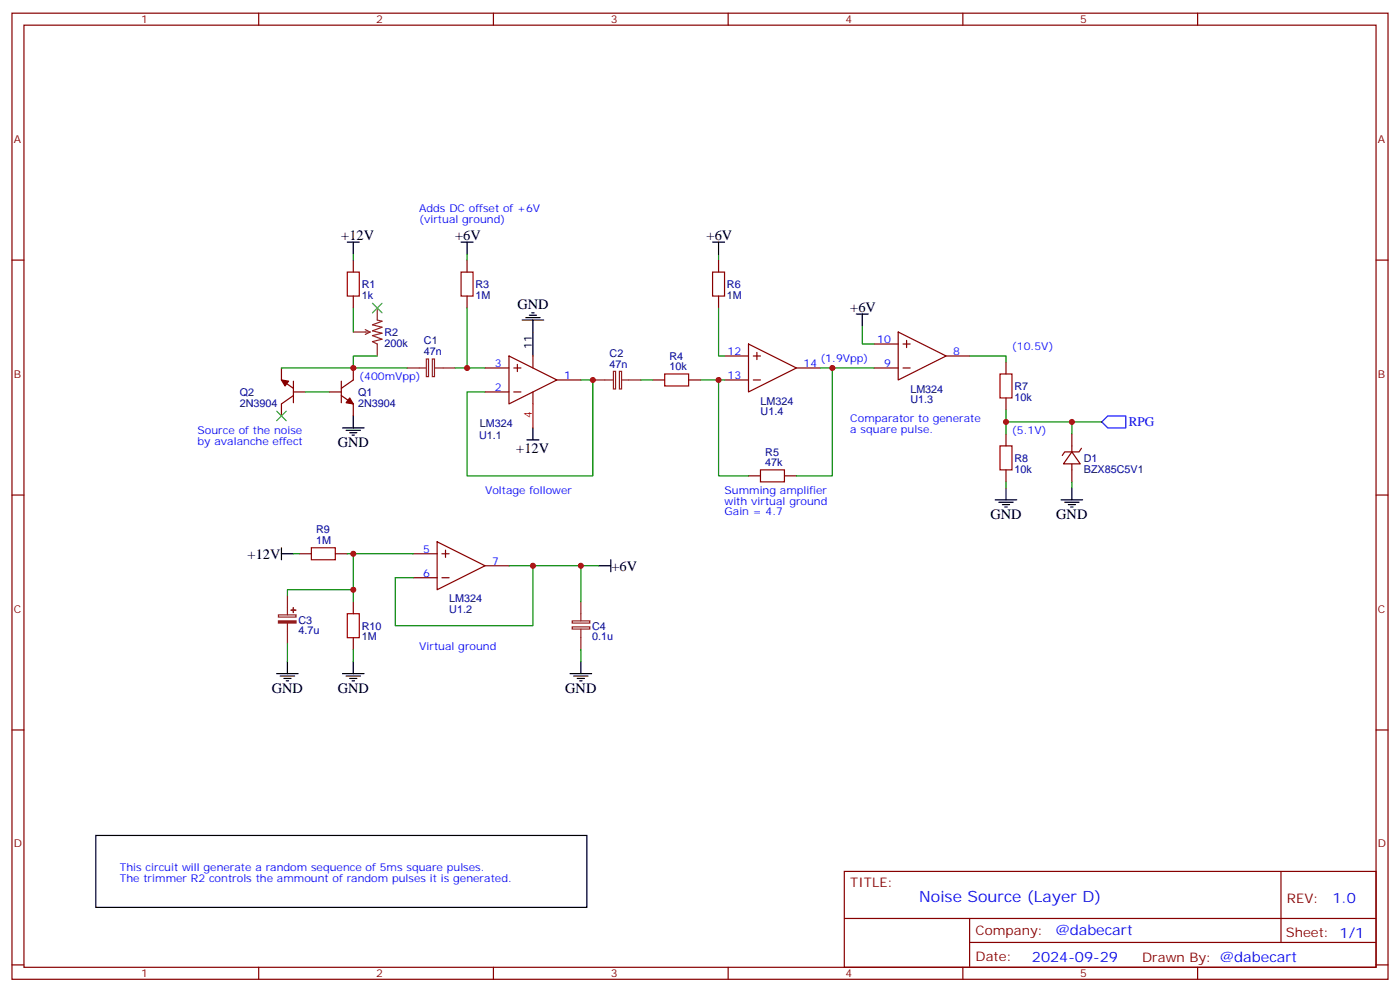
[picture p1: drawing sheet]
<svg xmlns="http://www.w3.org/2000/svg" width="412mm" height="292mm" viewBox="0 0 412 292" stroke-linecap="round" stroke-linejoin="round" font-family="sans-serif">
<g fill="none" stroke="#870000" stroke-width=".35">
<path d="M3.5 3.9h405.4v284.3h-405.4zM7.1 7.4h398.2v277.3h-398.2zM76.2 3.9v3.5M145.3 3.9v3.5M214.5 3.9v3.5M283.6 3.9v3.5M352.8 3.9v3.5M3.5 76.6h3.6M104.1 76.6v3.5M137.6 76.6v3.5M211.7 76.6v3.5M405.3 76.6h3.6"/>
<path d="M104.1 87.1v3.6M137.6 87.1v3.6M211.7 87.1v3.6M264.6 97.7l14.1 7.1-14.1 7zM82.9 108.3v3.5l3.5 2.5M86.4 115.4h3.6M86.4 116.4l-3.5 2.5v3.5M86.4 112.2v6.3M97 115.4h3.5M100.5 116.4l3.6 2.5v3.5M100.5 112.2v6.3M104.1 108.3v3.5l-3.6 2.5"/>
<path d="M142.9 115.4h7M142.9 108.3h7M149.9 104.8l14.1 7-14.1 7.1zM151.3 115.4h2.2M151.3 108.3h2.2M152.4 107.2v2.2M157 104.8v3.5M157 115.4v3.5M164 111.8h7.1M192.3 111.8h3.5M202.8 111.8h3.6M213.4 104.8h7.1"/>
<path d="M213.4 111.8h7.1M220.5 101.2l14.1 7.1-14.1 7.1zM221.9 104.8h2.1M221.9 111.8h2.1M223 103.7v2.1M234.6 108.3h7.1M257.5 108.3h7.1M257.5 101.2h7.1M266 108.3h2.1M266 101.2h2.1M267.1 100.2v2.1M278.7 104.8h7.1"/>
<path d="M296.3 106.5v3.6M296.3 117.1v3.5M296.3 127.7v3.5M296.3 138.3v3.5M315.7 133l2.5 3.5h-4.9zM315.7 127.7v5.3M315.7 136.5v5.3M318.6 131.9l-.7 1.1h-4.3l-.7 1.1M3.5 145.7h3.6M128.8 159.5l14.1 7-14.1 7.1zM220.5 140.1h3.5M231.1 140.1h3.5"/>
<path d="M405.3 145.7h3.6M88.2 163h3.5M98.8 163h3.5M104.1 177.1v3.5M121.7 170h7.1M121.7 163h7.1M130.2 170h2.1M130.2 163h2.1M131.2 161.9v2.1M142.9 166.5h7M104.1 187.7v3.5M3.5 214.8h3.6"/>
<path d="M405.3 214.8h3.6M248.7 256.5h156.6v28.2h-156.6zM377.3 256.5v20.9M248.7 270.3h156.5M285.6 277.4h119.6M285.6 270.3v14.1M3.5 284h3.6M76.2 284.7v3.5M145.3 284.7v3.5M214.5 284.7v3.5M283.6 284.7v3.5M352.8 284.7v3.5"/>
<path d="M405.3 284h3.6"/>
</g>
<path d="M102.3 80.1h3.5v7h-3.5zM135.8 80.1h3.5v7h-3.5zM209.9 80.1h3.5v7h-3.5zM195.8 110.1h7v3.5h-7zM294.6 110.1h3.5v7h-3.5zM224 138.3h7.1v3.5h-7.1zM294.6 131.2h3.5v7.1h-3.5zM91.7 161.2h7.1v3.5h-7.1zM102.3 180.6h3.5v7.1h-3.5z" fill="none" stroke="#a10000" stroke-width=".35"/>
<g fill="none" stroke="#000" stroke-width=".35">
<path d="M102.3 71.3h3.5M104.1 71.3v3.5M135.8 71.3h3.5M137.6 71.3v3.5M209.9 71.3h3.5M211.7 71.3v3.5M153.8 94.2h6.4M154.9 93.5h4.2M155.9 92.8h2.1M156.6 92.1h.7M157 94.2v10.6M252.2 92.4h3.6"/>
<path d="M254 92.4v3.6M100.9 125.9h6.3M102 126.6h4.2M103 127.4h2.1M103.7 128.1h.7M104.1 122.4v3.5M155.2 129.5h3.5M157 125.9v3.6M293.2 147.1h6.3M294.2 147.8h4.2M295.3 148.5h2.1M296 149.2h.7"/>
<path d="M296.3 143.6v3.5M312.6 147.1h6.3M313.6 147.8h4.3M314.7 148.5h2.1M315.4 149.2h.7M315.7 143.6v3.5M82.9 163h3.5M82.9 161.2v3.5M176.4 166.5h3.5M179.9 164.7v3.6M81.5 198.3h6.3M82.5 199h4.3"/>
<path d="M83.6 199.7h2.1M84.7 194.7v3.6M100.9 198.3h6.3M102 199h4.2M103 199.7h2.1M104.1 194.7v3.6M167.9 198.3h6.4M169 199h4.2M170 199.7h2.2M171.1 194.7v3.6M84.3 200.4h.7M103.7 200.4h.7"/>
<path d="M170.7 200.4h.7M28.2 245.9h144.7v21.2h-144.7z"/>
</g>
<g fill="none" stroke="#008700" stroke-width=".35">
<path d="M104.1 74.8v1.8M137.6 74.8v1.8M211.7 74.8v1.8M104.1 90.7v7M137.6 90.7v17.6M211.7 90.7v14.1h1.7M254 96v5.2h3.5M90 115.4h7M104.1 108.3h15.8M111.1 104.8h-7v3.5h-21.2M134.1 108.3h8.8M171.1 111.8h3.5v28.3h-37v-24.7h5.3"/>
<path d="M188.7 111.8h3.6M206.4 111.8h7M211.7 111.8v28.3h8.8M241.7 108.3h3.5v31.8h-10.6M245.2 108.3h12.3M285.8 104.8h10.5v1.7M296.3 124.2h19.4v3.5M296.3 120.6v7.1M315.7 124.2h8.9M296.3 141.8v1.8M315.7 141.8v1.8M86.4 163h1.8"/>
<path d="M102.3 163h19.4M104.1 173.6h-19.4v1.7M104.1 163v14.1M149.9 166.5h7.1v17.6h-40.6v-14.1h5.3M157 166.5h19.4M171.1 166.5v10.6M84.7 189.4v5.3M104.1 191.2v3.5M171.1 191.2v3.5"/>
</g>
<g fill="none" stroke="#8c2424" stroke-width=".35">
<path d="M104.1 97.7h4.9M107.6 97l1.4 .7M109 97.7l-1.4 .7M111.1 90.7v3.5l1.4 .3-2.8 1.1 2.8 .7-2.8 1.1 2.8 .7-2.8 .7 2.8 1-2.8 .7 1.4 .7v3.6M119.9 108.3h5.7M125.6 105.7h.6v5.1h-.6zM127.4 105.7h.6v5.1h-.6zM128.1 108.3h6M174.6 111.8h6M180.7 109.3h.6v5.2h-.6zM182.5 109.3h.6v5.2h-.6zM183.1 111.8h5.6"/>
<path d="M84.7 175.3v5.7M171.1 177.1v5.6M82 181h5.2v.6h-5.2zM84.7 183.4v6M168.6 184.5h5.1v.6h-5.1zM168.6 182.7h5.1v.7h-5.1zM171.1 185.2v6"/>
</g>
<g fill="#870000" stroke="#870000" stroke-width=".35">
<path d="M103 117.1l1.1 1.8-2.1-.4z"/>
<path d="M82.9 111.8l2.1 .4-1 1.4z"/>
</g>
<path d="M109.7 89.3l2.8 2.8M112.5 89.3l-2.8 2.8M81.5 121l2.8 2.8M84.3 121l-2.8 2.8" fill="none" stroke="#3c3" stroke-width=".35"/>
<g fill="#8c2424" stroke="#8c2424" stroke-width=".35">
<path d="M82 182.7h5.2v.7h-5.2z"/>
<path d="M85.7 179.6h1.4z"/>
<path d="M86.4 178.9v1.4z"/>
</g>
<path d="M157 118.9v7" fill="none" stroke="#f00" stroke-width=".35"/>
<path d="M326.3 122.4h5.3v3.5h-5.3l-1.7-1.7z" fill="none" stroke="#00f" stroke-width=".35"/>
<g fill="#c00">
<circle cx="104.1" cy="108.3" r=".88"/>
<circle cx="137.6" cy="108.3" r=".88"/>
<circle cx="174.6" cy="111.8" r=".88"/>
<circle cx="211.7" cy="111.8" r=".88"/>
<circle cx="245.2" cy="108.3" r=".88"/>
<circle cx="104.1" cy="163" r=".88"/>
<circle cx="104.1" cy="173.6" r=".88"/>
<circle cx="157" cy="166.5" r=".88"/>
<circle cx="171.1" cy="166.5" r=".88"/>
<circle cx="296.3" cy="124.2" r=".88"/>
<circle cx="315.7" cy="124.2" r=".88"/>
</g>
<text font-size="4.6" fill="#00f" x="270.8" y="265.5">Noise Source (Layer D)</text>
<g font-size="4.2">
<text x="100.5" y="70.6">+12V</text>
<text x="134.1" y="70.6">+6V</text>
<text x="208.1" y="70.6">+6V</text>
<text x="152.4" y="91">GND</text>
<text x="250.5" y="91.7">+6V</text>
<text x="99.5" y="131.6">GND</text>
<text x="152.1" y="133.3">+12V</text>
<text x="291.7" y="152.8">GND</text>
<text x="311.1" y="152.8">GND</text>
<text x="72.9" y="164.4">+12V</text>
<text x="180.1" y="167.9">+6V</text>
<text x="80.1" y="203.9">GND</text>
<text x="99.5" y="203.9">GND</text>
<text x="166.5" y="203.9">GND</text>
</g>
<g font-size="4.2" fill="#00f">
<text x="392.5" y="265.7">1.0</text>
<text x="310.9" y="275.3">@dabecart</text>
<text x="304" y="283.1">2024-09-29</text>
</g>
<text font-size="3.9" fill="#00f" x="332.5" y="125.5">RPG</text>
<g font-size="3.9" fill="#800">
<text x="250.5" y="261.1">TITLE:</text>
<text x="379.1" y="265.7">REV:</text>
<text x="287.4" y="275.3">Company:</text>
<text x="378.7" y="275.9">Sheet: 1/1</text>
<text x="287.4" y="282.9">Date:</text>
<text x="336.4" y="283">Drawn By: @dabecart</text>
</g>
<g font-size="3.2" fill="#800">
<text x="41.6" y="6.9">1</text>
<text x="110.8" y="6.9">2</text>
<text x="179.9" y="6.9">3</text>
<text x="249.1" y="6.9">4</text>
<text x="318.2" y="6.9">5</text>
<text x="4.1" y="42">A</text>
<text x="405.9" y="42">A</text>
<text x="4.1" y="111.1">B</text>
<text x="405.9" y="111.1">B</text>
<text x="4.1" y="180.3">C</text>
<text x="405.9" y="180.3">C</text>
<text x="4.1" y="249.4">D</text>
<text x="405.9" y="249.4">D</text>
<text x="41.6" y="287.7">1</text>
<text x="110.8" y="287.7">2</text>
<text x="179.9" y="287.7">3</text>
<text x="249.1" y="287.7">4</text>
<text x="318.2" y="287.7">5</text>
</g>
<g font-size="3.2" fill="#00f">
<text x="123.5" y="62.4">Adds DC offset of +6V</text>
<text x="123.5" y="65.6">(virtual ground)</text>
<text x="258.4" y="100.9">10</text>
<text x="145.8" y="107.9">3</text>
<text x="214.3" y="104.4">12</text>
<text x="236.7" y="107.9">14</text>
<text x="241.7" y="106.5">(1.9Vpp)</text>
<text x="260.4" y="107.9">9</text>
<text x="280.8" y="104.4">8</text>
<text x="298.1" y="103">(10.5V)</text>
<text x="105.8" y="111.8">(400mVpp)</text>
<text x="166.2" y="111.5">1</text>
<text x="214.3" y="111.5">13</text>
<text x="145.8" y="115">2</text>
<text x="250.5" y="124.2">Comparator to generate</text>
<text x="58.2" y="127.7">Source of the noise</text>
<text x="58.2" y="130.9">by avalanche effect</text>
<text x="250.5" y="127.4">a square pulse.</text>
<text x="298.1" y="127.7">(5.1V)</text>
<text x="142.9" y="145.3">Voltage follower</text>
<text x="213.4" y="145.3">Summing amplifier</text>
<text x="213.4" y="148.5">with virtual ground</text>
<text x="213.4" y="151.7">Gain = 4.7</text>
<text x="124.6" y="162.6">5</text>
<text x="145" y="166.2">7</text>
<text x="124.6" y="169.7">6</text>
<text x="123.5" y="191.2">Virtual ground</text>
<text x="35.3" y="256.5">This circuit will generate a random sequence of 5ms square pulses.</text>
<text x="35.3" y="259.6">The trimmer R2 controls the ammount of random pulses it is generated.</text>
</g>
<g font-size="3.2" fill="#000080">
<text x="106.5" y="88">1k</text>
<text x="106.5" y="84.7">R1</text>
<text x="140.1" y="88">1M</text>
<text x="140.1" y="84.7">R3</text>
<text x="214.1" y="88">1M</text>
<text x="214.1" y="84.7">R6</text>
<text x="113.2" y="98.9">R2</text>
<text x="124.9" y="101.4">C1</text>
<text x="113.2" y="102.1">200k</text>
<text x="124.9" y="104.6">47n</text>
<text x="179.6" y="105.1">C2</text>
<text x="197.2" y="105.9">R4</text>
<text x="179.6" y="108.2">47n</text>
<text x="197.2" y="109">10k</text>
<text x="70.7" y="119.7">2N3904</text>
<text x="70.7" y="116.5">Q2</text>
<text x="105.5" y="119.7">2N3904</text>
<text x="105.5" y="116.5">Q1</text>
<text x="224.1" y="119.1">LM324</text>
<text x="268.2" y="115.5">LM324</text>
<text x="268.2" y="118.7">U1.3</text>
<text x="298.8" y="117.9">10k</text>
<text x="298.8" y="114.7">R7</text>
<text x="141.4" y="125.5">LM324</text>
<text x="224.1" y="122.3">U1.4</text>
<text x="141.2" y="129.1">U1.1</text>
<text x="225.4" y="137.2">47k</text>
<text x="225.4" y="134.1">R5</text>
<text x="298.8" y="135.9">R8</text>
<text x="319.3" y="135.9">D1</text>
<text x="298.8" y="139.1">10k</text>
<text x="319.3" y="139.1">BZX85C5V1</text>
<text x="93.1" y="160.2">1M</text>
<text x="93.1" y="157">R9</text>
<text x="132.3" y="177.3">LM324</text>
<text x="87.9" y="183.5">C3</text>
<text x="106.5" y="185.3">R10</text>
<text x="132.3" y="180.5">U1.2</text>
<text x="174.4" y="185.3">C4</text>
<text x="87.9" y="186.7">4.7u</text>
<text x="106.5" y="188.5">1M</text>
<text x="174.4" y="188.5">0.1u</text>
</g>
<text font-size="3.2" x="156.6" y="102.7" transform="rotate(-90 156.6 102.7)">11</text>
<text font-size="3.2" fill="#f00" x="156.6" y="123" transform="rotate(-90 156.6 123)">4</text>
</svg>
